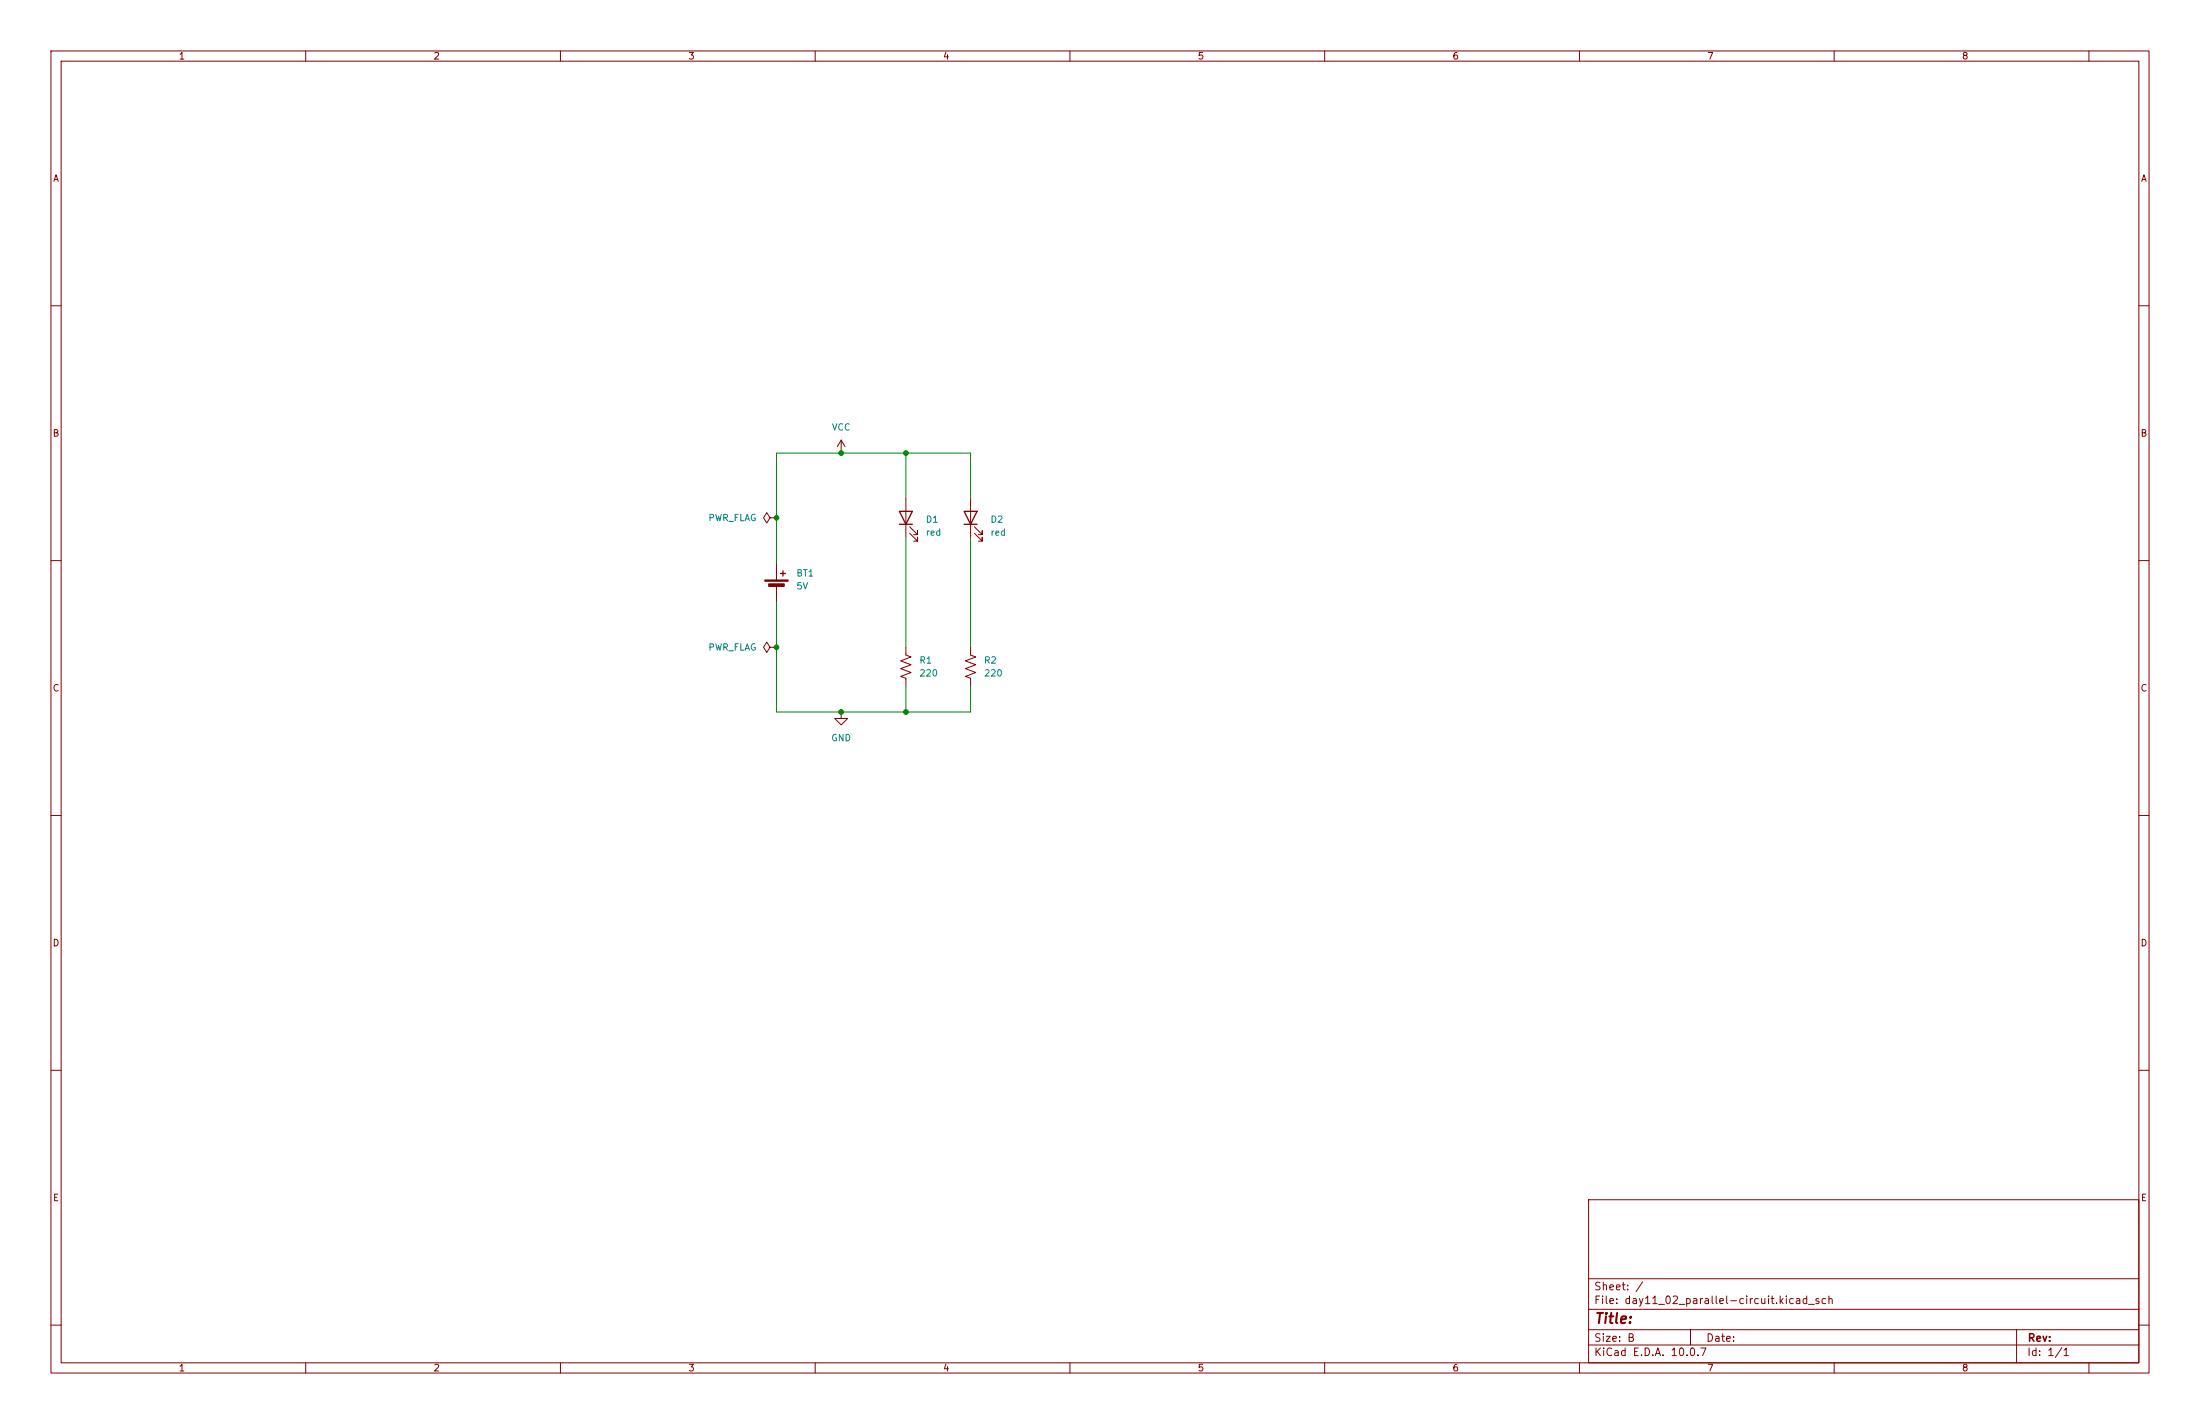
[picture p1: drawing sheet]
(kicad_sch
 (version 20260306)
 (generator "eeschema")
 (generator_version "10.0")
 (paper "B")
 (lib_symbols
  (symbol "Device:Battery_Cell"
   (pin_numbers (hide yes))
   (pin_names
    (offset 0) (hide yes)) (exclude_from_sim no) (in_bom yes) (on_board yes)
   (in_pos_files yes)
   (duplicate_pin_numbers_are_jumpers no)
   (property "Reference" "BT" (at 2.54 2.54 0) (show_name no) (do_not_autoplace no) (effects (font (size 1.27 1.27)) (justify left)))
   (property "Value" "Battery_Cell" (at 2.54 0 0) (show_name no) (do_not_autoplace no) (effects (font (size 1.27 1.27)) (justify left)))
   (property "Footprint" "" (at 0 1.524 90) (show_name no) (do_not_autoplace no) (hide yes) (effects (font (size 1.27 1.27))))
   (property "Datasheet" "" (at 0 1.524 90) (show_name no) (do_not_autoplace no) (hide yes) (effects (font (size 1.27 1.27))))
   (property "Description" "Single-cell battery" (at 0 0 0) (show_name no) (do_not_autoplace no) (hide yes) (effects (font (size 1.27 1.27))))
   (property "Sim.Device" "V" (at 0 0 0) (show_name no) (do_not_autoplace no) (hide yes) (effects (font (size 1.27 1.27))))
   (property "Sim.Type" "DC" (at 0 0 0) (show_name no) (do_not_autoplace no) (hide yes) (effects (font (size 1.27 1.27))))
   (property "Sim.Pins" "1=+ 2=-" (at 0 0 0) (show_name no) (do_not_autoplace no) (hide yes) (effects (font (size 1.27 1.27))))
   (symbol "Battery_Cell_0_1"
    (rectangle (start -2.286 1.778) (end 2.286 1.524) (stroke (width 0) (type default)) (fill (type outline)))
    (rectangle (start -1.524 1.016) (end 1.524 0.508) (stroke (width 0) (type default)) (fill (type outline)))
    (polyline (pts (xy 0 1.778) (xy 0 2.54)) (stroke (width 0) (type default)) (fill (type none)))
    (polyline (pts (xy 0 0.762) (xy 0 0)) (stroke (width 0) (type default)) (fill (type none)))
    (polyline (pts (xy 0.762 3.048) (xy 1.778 3.048)) (stroke (width 0.254) (type default)) (fill (type none)))
    (polyline (pts (xy 1.27 3.556) (xy 1.27 2.54)) (stroke (width 0.254) (type default)) (fill (type none))))
   (symbol "Battery_Cell_1_1"
    (pin passive line (at 0 5.08 270) (length 2.54) (name "+" (effects (font (size 1.27 1.27)))) (number "1" (effects (font (size 1.27 1.27)))))
    (pin passive line (at 0 -2.54 90) (length 2.54) (name "-" (effects (font (size 1.27 1.27)))) (number "2" (effects (font (size 1.27 1.27))))))
   (embedded_fonts no))
  (symbol "Device:LED"
   (pin_numbers (hide yes))
   (pin_names
    (offset 1.016) (hide yes)) (exclude_from_sim no) (in_bom yes) (on_board yes)
   (in_pos_files yes)
   (duplicate_pin_numbers_are_jumpers no)
   (property "Reference" "D" (at 0 2.54 0) (show_name no) (do_not_autoplace no) (effects (font (size 1.27 1.27))))
   (property "Value" "LED" (at 0 -2.54 0) (show_name no) (do_not_autoplace no) (effects (font (size 1.27 1.27))))
   (property "Footprint" "" (at 0 0 0) (show_name no) (do_not_autoplace no) (hide yes) (effects (font (size 1.27 1.27))))
   (property "Datasheet" "" (at 0 0 0) (show_name no) (do_not_autoplace no) (hide yes) (effects (font (size 1.27 1.27))))
   (property "Description" "Light emitting diode" (at 0 0 0) (show_name no) (do_not_autoplace no) (hide yes) (effects (font (size 1.27 1.27))))
   (property "Sim.Pins" "1=K 2=A" (at 0 0 0) (show_name no) (do_not_autoplace no) (hide yes) (effects (font (size 1.27 1.27))))
   (symbol "LED_0_1"
    (polyline (pts (xy -3.048 -0.762) (xy -4.572 -2.286) (xy -3.81 -2.286) (xy -4.572 -2.286) (xy -4.572 -1.524)) (stroke (width 0) (type default)) (fill (type none)))
    (polyline (pts (xy -1.778 -0.762) (xy -3.302 -2.286) (xy -2.54 -2.286) (xy -3.302 -2.286) (xy -3.302 -1.524)) (stroke (width 0) (type default)) (fill (type none)))
    (polyline (pts (xy -1.27 0) (xy 1.27 0)) (stroke (width 0) (type default)) (fill (type none)))
    (polyline (pts (xy -1.27 -1.27) (xy -1.27 1.27)) (stroke (width 0.254) (type default)) (fill (type none)))
    (polyline (pts (xy 1.27 -1.27) (xy 1.27 1.27) (xy -1.27 0) (xy 1.27 -1.27)) (stroke (width 0.254) (type default)) (fill (type none))))
   (symbol "LED_1_1"
    (pin passive line (at -3.81 0 0) (length 2.54) (name "K" (effects (font (size 1.27 1.27)))) (number "1" (effects (font (size 1.27 1.27)))))
    (pin passive line (at 3.81 0 180) (length 2.54) (name "A" (effects (font (size 1.27 1.27)))) (number "2" (effects (font (size 1.27 1.27))))))
   (embedded_fonts no))
  (symbol "Device:R_US"
   (pin_numbers (hide yes))
   (pin_names
    (offset 0)) (exclude_from_sim no) (in_bom yes) (on_board yes)
   (in_pos_files yes)
   (duplicate_pin_numbers_are_jumpers no)
   (property "Reference" "R" (at 2.54 0 90) (show_name no) (do_not_autoplace no) (effects (font (size 1.27 1.27))))
   (property "Value" "R_US" (at -2.54 0 90) (show_name no) (do_not_autoplace no) (effects (font (size 1.27 1.27))))
   (property "Footprint" "" (at 1.016 -0.254 90) (show_name no) (do_not_autoplace no) (hide yes) (effects (font (size 1.27 1.27))))
   (property "Datasheet" "" (at 0 0 0) (show_name no) (do_not_autoplace no) (hide yes) (effects (font (size 1.27 1.27))))
   (property "Description" "Resistor, US symbol" (at 0 0 0) (show_name no) (do_not_autoplace no) (hide yes) (effects (font (size 1.27 1.27))))
   (symbol "R_US_0_1"
    (polyline (pts (xy 0 2.286) (xy 0 2.54)) (stroke (width 0) (type default)) (fill (type none)))
    (polyline (pts (xy 0 2.286) (xy 1.016 1.905) (xy 0 1.524) (xy -1.016 1.143) (xy 0 0.762)) (stroke (width 0) (type default)) (fill (type none)))
    (polyline (pts (xy 0 0.762) (xy 1.016 0.381) (xy 0 0) (xy -1.016 -0.381) (xy 0 -0.762)) (stroke (width 0) (type default)) (fill (type none)))
    (polyline (pts (xy 0 -0.762) (xy 1.016 -1.143) (xy 0 -1.524) (xy -1.016 -1.905) (xy 0 -2.286)) (stroke (width 0) (type default)) (fill (type none)))
    (polyline (pts (xy 0 -2.286) (xy 0 -2.54)) (stroke (width 0) (type default)) (fill (type none))))
   (symbol "R_US_1_1"
    (pin passive line (at 0 3.81 270) (length 1.27) (name "" (effects (font (size 1.27 1.27)))) (number "1" (effects (font (size 1.27 1.27)))))
    (pin passive line (at 0 -3.81 90) (length 1.27) (name "" (effects (font (size 1.27 1.27)))) (number "2" (effects (font (size 1.27 1.27))))))
   (embedded_fonts no))
  (symbol "power:GND"
   (power global)
   (pin_numbers (hide yes))
   (pin_names
    (offset 0) (hide yes)) (exclude_from_sim no) (in_bom yes) (on_board yes)
   (in_pos_files yes)
   (duplicate_pin_numbers_are_jumpers no)
   (property "Reference" "#PWR" (at 0 -6.35 0) (show_name no) (do_not_autoplace no) (hide yes) (effects (font (size 1.27 1.27))))
   (property "Value" "GND" (at 0 -3.81 0) (show_name no) (do_not_autoplace no) (effects (font (size 1.27 1.27))))
   (property "Footprint" "" (at 0 0 0) (show_name no) (do_not_autoplace no) (hide yes) (effects (font (size 1.27 1.27))))
   (property "Datasheet" "" (at 0 0 0) (show_name no) (do_not_autoplace no) (hide yes) (effects (font (size 1.27 1.27))))
   (property "Description" "Power symbol creates a global label with name \"GND\" , ground" (at 0 0 0) (show_name no) (do_not_autoplace no) (hide yes) (effects (font (size 1.27 1.27))))
   (symbol "GND_0_1"
    (polyline (pts (xy 0 0) (xy 0 -1.27) (xy 1.27 -1.27) (xy 0 -2.54) (xy -1.27 -1.27) (xy 0 -1.27)) (stroke (width 0) (type default)) (fill (type none))))
   (symbol "GND_1_1"
    (pin power_in line (at 0 0 270) (length 0) (name "" (effects (font (size 1.27 1.27)))) (number "1" (effects (font (size 1.27 1.27))))))
   (embedded_fonts no))
  (symbol "power:PWR_FLAG"
   (power global)
   (pin_numbers (hide yes))
   (pin_names
    (offset 0) (hide yes)) (exclude_from_sim no) (in_bom yes) (on_board yes)
   (in_pos_files yes)
   (duplicate_pin_numbers_are_jumpers no)
   (property "Reference" "#FLG" (at 0 1.905 0) (show_name no) (do_not_autoplace no) (hide yes) (effects (font (size 1.27 1.27))))
   (property "Value" "PWR_FLAG" (at 0 3.81 0) (show_name no) (do_not_autoplace no) (effects (font (size 1.27 1.27))))
   (property "Footprint" "" (at 0 0 0) (show_name no) (do_not_autoplace no) (hide yes) (effects (font (size 1.27 1.27))))
   (property "Datasheet" "" (at 0 0 0) (show_name no) (do_not_autoplace no) (hide yes) (effects (font (size 1.27 1.27))))
   (property "Description" "Special symbol for telling ERC where power comes from" (at 0 0 0) (show_name no) (do_not_autoplace no) (hide yes) (effects (font (size 1.27 1.27))))
   (symbol "PWR_FLAG_0_0"
    (pin power_out line (at 0 0 90) (length 0) (name "" (effects (font (size 1.27 1.27)))) (number "1" (effects (font (size 1.27 1.27))))))
   (symbol "PWR_FLAG_0_1"
    (polyline (pts (xy 0 0) (xy 0 1.27) (xy -1.016 1.905) (xy 0 2.54) (xy 1.016 1.905) (xy 0 1.27)) (stroke (width 0) (type default)) (fill (type none))))
   (embedded_fonts no))
  (symbol "power:VCC"
   (power global)
   (pin_numbers (hide yes))
   (pin_names
    (offset 0) (hide yes)) (exclude_from_sim no) (in_bom yes) (on_board yes)
   (in_pos_files yes)
   (duplicate_pin_numbers_are_jumpers no)
   (property "Reference" "#PWR" (at 0 -3.81 0) (show_name no) (do_not_autoplace no) (hide yes) (effects (font (size 1.27 1.27))))
   (property "Value" "VCC" (at 0 3.556 0) (show_name no) (do_not_autoplace no) (effects (font (size 1.27 1.27))))
   (property "Footprint" "" (at 0 0 0) (show_name no) (do_not_autoplace no) (hide yes) (effects (font (size 1.27 1.27))))
   (property "Datasheet" "" (at 0 0 0) (show_name no) (do_not_autoplace no) (hide yes) (effects (font (size 1.27 1.27))))
   (property "Description" "Power symbol creates a global label with name \"VCC\"" (at 0 0 0) (show_name no) (do_not_autoplace no) (hide yes) (effects (font (size 1.27 1.27))))
   (symbol "VCC_0_1"
    (polyline (pts (xy -0.762 1.27) (xy 0 2.54)) (stroke (width 0) (type default)) (fill (type none)))
    (polyline (pts (xy 0 2.54) (xy 0.762 1.27)) (stroke (width 0) (type default)) (fill (type none)))
    (polyline (pts (xy 0 0) (xy 0 2.54)) (stroke (width 0) (type default)) (fill (type none))))
   (symbol "VCC_1_1"
    (pin power_in line (at 0 0 90) (length 0) (name "" (effects (font (size 1.27 1.27)))) (number "1" (effects (font (size 1.27 1.27))))))
   (embedded_fonts no)))
 (junction
  (at 165.1 139.7)
  (diameter 0)
  (color 0 0 0 0))
 (junction
  (at 177.8 139.7)
  (diameter 0)
  (color 0 0 0 0))
 (junction
  (at 165.1 88.9)
  (diameter 0)
  (color 0 0 0 0))
 (junction
  (at 152.4 127)
  (diameter 0)
  (color 0 0 0 0))
 (junction
  (at 177.8 88.9)
  (diameter 0)
  (color 0 0 0 0))
 (junction
  (at 152.4 101.6)
  (diameter 0)
  (color 0 0 0 0))
 (wire
  (pts (xy 177.8 88.9) (xy 190.5 88.9))
  (stroke (width 0) (type default)))
 (wire
  (pts (xy 190.5 134.62) (xy 190.5 139.7))
  (stroke (width 0) (type default)))
 (wire
  (pts (xy 152.4 127) (xy 152.4 139.7))
  (stroke (width 0) (type default)))
 (wire
  (pts (xy 152.4 88.9) (xy 165.1 88.9))
  (stroke (width 0) (type default)))
 (wire
  (pts (xy 177.8 134.62) (xy 177.8 139.7))
  (stroke (width 0) (type default)))
 (wire
  (pts (xy 165.1 88.9) (xy 177.8 88.9))
  (stroke (width 0) (type default)))
 (wire
  (pts (xy 152.4 118.11) (xy 152.4 127))
  (stroke (width 0) (type default)))
 (wire
  (pts (xy 190.5 97.79) (xy 190.5 88.9))
  (stroke (width 0) (type default)))
 (wire
  (pts (xy 165.1 139.7) (xy 152.4 139.7))
  (stroke (width 0) (type default)))
 (wire
  (pts (xy 190.5 105.41) (xy 190.5 127))
  (stroke (width 0) (type default)))
 (wire
  (pts (xy 152.4 101.6) (xy 152.4 110.49))
  (stroke (width 0) (type default)))
 (wire
  (pts (xy 177.8 139.7) (xy 190.5 139.7))
  (stroke (width 0) (type default)))
 (wire
  (pts (xy 177.8 105.41) (xy 177.8 127))
  (stroke (width 0) (type default)))
 (wire
  (pts (xy 177.8 139.7) (xy 165.1 139.7))
  (stroke (width 0) (type default)))
 (wire
  (pts (xy 152.4 101.6) (xy 152.4 88.9))
  (stroke (width 0) (type default)))
 (wire
  (pts (xy 177.8 88.9) (xy 177.8 97.79))
  (stroke (width 0) (type default)))
 (symbol
  (lib_id "power:VCC")
  (at 165.1 88.9 0)
  (unit 1)
  (body_style 1)
  (exclude_from_sim no)
  (in_bom yes)
  (on_board yes)
  (in_pos_files yes)
  (dnp no)
  (fields_autoplaced yes)
  (property "Reference" "#PWR01" (at 165.1 92.71 0) (hide yes) (show_name no) (do_not_autoplace no) (effects (font (size 1.27 1.27))))
  (property "Value" "VCC" (at 165.1 83.82 0) (show_name no) (do_not_autoplace no) (effects (font (size 1.27 1.27))))
  (property "Footprint" "" (at 165.1 88.9 0) (hide yes) (show_name no) (do_not_autoplace no) (effects (font (size 1.27 1.27))))
  (property "Datasheet" "" (at 165.1 88.9 0) (hide yes) (show_name no) (do_not_autoplace no) (effects (font (size 1.27 1.27))))
  (property "Description" "Power symbol creates a global label with name \"VCC\"" (at 165.1 88.9 0) (hide yes) (show_name no) (do_not_autoplace no) (effects (font (size 1.27 1.27))))
  (pin "1"))
 (symbol
  (lib_id "Device:LED")
  (at 190.5 101.6 90)
  (unit 1)
  (body_style 1)
  (exclude_from_sim no)
  (in_bom yes)
  (on_board yes)
  (in_pos_files yes)
  (dnp no)
  (fields_autoplaced yes)
  (property "Reference" "D2" (at 194.31 101.9174 90) (show_name no) (do_not_autoplace no) (effects (font (size 1.27 1.27)) (justify right)))
  (property "Value" "red" (at 194.31 104.4574 90) (show_name no) (do_not_autoplace no) (effects (font (size 1.27 1.27)) (justify right)))
  (property "Footprint" "" (at 190.5 101.6 0) (hide yes) (show_name no) (do_not_autoplace no) (effects (font (size 1.27 1.27))))
  (property "Datasheet" "" (at 190.5 101.6 0) (hide yes) (show_name no) (do_not_autoplace no) (effects (font (size 1.27 1.27))))
  (property "Description" "Light emitting diode" (at 190.5 101.6 0) (hide yes) (show_name no) (do_not_autoplace no) (effects (font (size 1.27 1.27))))
  (property "Sim.Pins" "1=K 2=A" (at 190.5 101.6 0) (hide yes) (show_name no) (do_not_autoplace no) (effects (font (size 1.27 1.27))))
  (pin "1")
  (pin "2"))
 (symbol
  (lib_id "Device:LED")
  (at 177.8 101.6 90)
  (unit 1)
  (body_style 1)
  (exclude_from_sim no)
  (in_bom yes)
  (on_board yes)
  (in_pos_files yes)
  (dnp no)
  (fields_autoplaced yes)
  (property "Reference" "D1" (at 181.61 101.9174 90) (show_name no) (do_not_autoplace no) (effects (font (size 1.27 1.27)) (justify right)))
  (property "Value" "red" (at 181.61 104.4574 90) (show_name no) (do_not_autoplace no) (effects (font (size 1.27 1.27)) (justify right)))
  (property "Footprint" "" (at 177.8 101.6 0) (hide yes) (show_name no) (do_not_autoplace no) (effects (font (size 1.27 1.27))))
  (property "Datasheet" "" (at 177.8 101.6 0) (hide yes) (show_name no) (do_not_autoplace no) (effects (font (size 1.27 1.27))))
  (property "Description" "Light emitting diode" (at 177.8 101.6 0) (hide yes) (show_name no) (do_not_autoplace no) (effects (font (size 1.27 1.27))))
  (property "Sim.Pins" "1=K 2=A" (at 177.8 101.6 0) (hide yes) (show_name no) (do_not_autoplace no) (effects (font (size 1.27 1.27))))
  (pin "1")
  (pin "2"))
 (symbol
  (lib_id "power:PWR_FLAG")
  (at 152.4 127 90)
  (unit 1)
  (body_style 1)
  (exclude_from_sim no)
  (in_bom yes)
  (on_board yes)
  (in_pos_files yes)
  (dnp no)
  (fields_autoplaced yes)
  (property "Reference" "#FLG02" (at 150.495 127 0) (hide yes) (show_name no) (do_not_autoplace no) (effects (font (size 1.27 1.27))))
  (property "Value" "PWR_FLAG" (at 148.59 126.9999 90) (show_name no) (do_not_autoplace no) (effects (font (size 1.27 1.27)) (justify left)))
  (property "Footprint" "" (at 152.4 127 0) (hide yes) (show_name no) (do_not_autoplace no) (effects (font (size 1.27 1.27))))
  (property "Datasheet" "" (at 152.4 127 0) (hide yes) (show_name no) (do_not_autoplace no) (effects (font (size 1.27 1.27))))
  (property "Description" "Special symbol for telling ERC where power comes from" (at 152.4 127 0) (hide yes) (show_name no) (do_not_autoplace no) (effects (font (size 1.27 1.27))))
  (pin "1"))
 (symbol
  (lib_id "power:GND")
  (at 165.1 139.7 0)
  (unit 1)
  (body_style 1)
  (exclude_from_sim no)
  (in_bom yes)
  (on_board yes)
  (in_pos_files yes)
  (dnp no)
  (fields_autoplaced yes)
  (property "Reference" "#PWR02" (at 165.1 146.05 0) (hide yes) (show_name no) (do_not_autoplace no) (effects (font (size 1.27 1.27))))
  (property "Value" "GND" (at 165.1 144.78 0) (show_name no) (do_not_autoplace no) (effects (font (size 1.27 1.27))))
  (property "Footprint" "" (at 165.1 139.7 0) (hide yes) (show_name no) (do_not_autoplace no) (effects (font (size 1.27 1.27))))
  (property "Datasheet" "" (at 165.1 139.7 0) (hide yes) (show_name no) (do_not_autoplace no) (effects (font (size 1.27 1.27))))
  (property "Description" "Power symbol creates a global label with name \"GND\" , ground" (at 165.1 139.7 0) (hide yes) (show_name no) (do_not_autoplace no) (effects (font (size 1.27 1.27))))
  (pin "1"))
 (symbol
  (lib_id "Device:R_US")
  (at 177.8 130.81 0)
  (unit 1)
  (body_style 1)
  (exclude_from_sim no)
  (in_bom yes)
  (on_board yes)
  (in_pos_files yes)
  (dnp no)
  (fields_autoplaced yes)
  (property "Reference" "R1" (at 180.34 129.5399 0) (show_name no) (do_not_autoplace no) (effects (font (size 1.27 1.27)) (justify left)))
  (property "Value" "220" (at 180.34 132.0799 0) (show_name no) (do_not_autoplace no) (effects (font (size 1.27 1.27)) (justify left)))
  (property "Footprint" "" (at 178.816 131.064 90) (hide yes) (show_name no) (do_not_autoplace no) (effects (font (size 1.27 1.27))))
  (property "Datasheet" "" (at 177.8 130.81 0) (hide yes) (show_name no) (do_not_autoplace no) (effects (font (size 1.27 1.27))))
  (property "Description" "Resistor, US symbol" (at 177.8 130.81 0) (hide yes) (show_name no) (do_not_autoplace no) (effects (font (size 1.27 1.27))))
  (pin "1")
  (pin "2"))
 (symbol
  (lib_id "Device:Battery_Cell")
  (at 152.4 115.57 0)
  (unit 1)
  (body_style 1)
  (exclude_from_sim no)
  (in_bom yes)
  (on_board yes)
  (in_pos_files yes)
  (dnp no)
  (fields_autoplaced yes)
  (property "Reference" "BT1" (at 156.21 112.4584 0) (show_name no) (do_not_autoplace no) (effects (font (size 1.27 1.27)) (justify left)))
  (property "Value" "5V" (at 156.21 114.9984 0) (show_name no) (do_not_autoplace no) (effects (font (size 1.27 1.27)) (justify left)))
  (property "Footprint" "" (at 152.4 114.046 90) (hide yes) (show_name no) (do_not_autoplace no) (effects (font (size 1.27 1.27))))
  (property "Datasheet" "" (at 152.4 114.046 90) (hide yes) (show_name no) (do_not_autoplace no) (effects (font (size 1.27 1.27))))
  (property "Description" "Single-cell battery" (at 152.4 115.57 0) (hide yes) (show_name no) (do_not_autoplace no) (effects (font (size 1.27 1.27))))
  (property "Sim.Device" "V" (at 152.4 115.57 0) (hide yes) (show_name no) (do_not_autoplace no) (effects (font (size 1.27 1.27))))
  (property "Sim.Type" "DC" (at 152.4 115.57 0) (hide yes) (show_name no) (do_not_autoplace no) (effects (font (size 1.27 1.27))))
  (property "Sim.Pins" "1=+ 2=-" (at 152.4 115.57 0) (hide yes) (show_name no) (do_not_autoplace no) (effects (font (size 1.27 1.27))))
  (pin "2")
  (pin "1"))
 (symbol
  (lib_id "Device:R_US")
  (at 190.5 130.81 0)
  (unit 1)
  (body_style 1)
  (exclude_from_sim no)
  (in_bom yes)
  (on_board yes)
  (in_pos_files yes)
  (dnp no)
  (fields_autoplaced yes)
  (property "Reference" "R2" (at 193.04 129.5399 0) (show_name no) (do_not_autoplace no) (effects (font (size 1.27 1.27)) (justify left)))
  (property "Value" "220" (at 193.04 132.0799 0) (show_name no) (do_not_autoplace no) (effects (font (size 1.27 1.27)) (justify left)))
  (property "Footprint" "" (at 191.516 131.064 90) (hide yes) (show_name no) (do_not_autoplace no) (effects (font (size 1.27 1.27))))
  (property "Datasheet" "" (at 190.5 130.81 0) (hide yes) (show_name no) (do_not_autoplace no) (effects (font (size 1.27 1.27))))
  (property "Description" "Resistor, US symbol" (at 190.5 130.81 0) (hide yes) (show_name no) (do_not_autoplace no) (effects (font (size 1.27 1.27))))
  (pin "1")
  (pin "2"))
 (symbol
  (lib_id "power:PWR_FLAG")
  (at 152.4 101.6 90)
  (unit 1)
  (body_style 1)
  (exclude_from_sim no)
  (in_bom yes)
  (on_board yes)
  (in_pos_files yes)
  (dnp no)
  (fields_autoplaced yes)
  (property "Reference" "#FLG01" (at 150.495 101.6 0) (hide yes) (show_name no) (do_not_autoplace no) (effects (font (size 1.27 1.27))))
  (property "Value" "PWR_FLAG" (at 148.59 101.5999 90) (show_name no) (do_not_autoplace no) (effects (font (size 1.27 1.27)) (justify left)))
  (property "Footprint" "" (at 152.4 101.6 0) (hide yes) (show_name no) (do_not_autoplace no) (effects (font (size 1.27 1.27))))
  (property "Datasheet" "" (at 152.4 101.6 0) (hide yes) (show_name no) (do_not_autoplace no) (effects (font (size 1.27 1.27))))
  (property "Description" "Special symbol for telling ERC where power comes from" (at 152.4 101.6 0) (hide yes) (show_name no) (do_not_autoplace no) (effects (font (size 1.27 1.27))))
  (pin "1"))
 (sheet_instances
  (path ""
   (page "1")))
 (embedded_fonts no))
